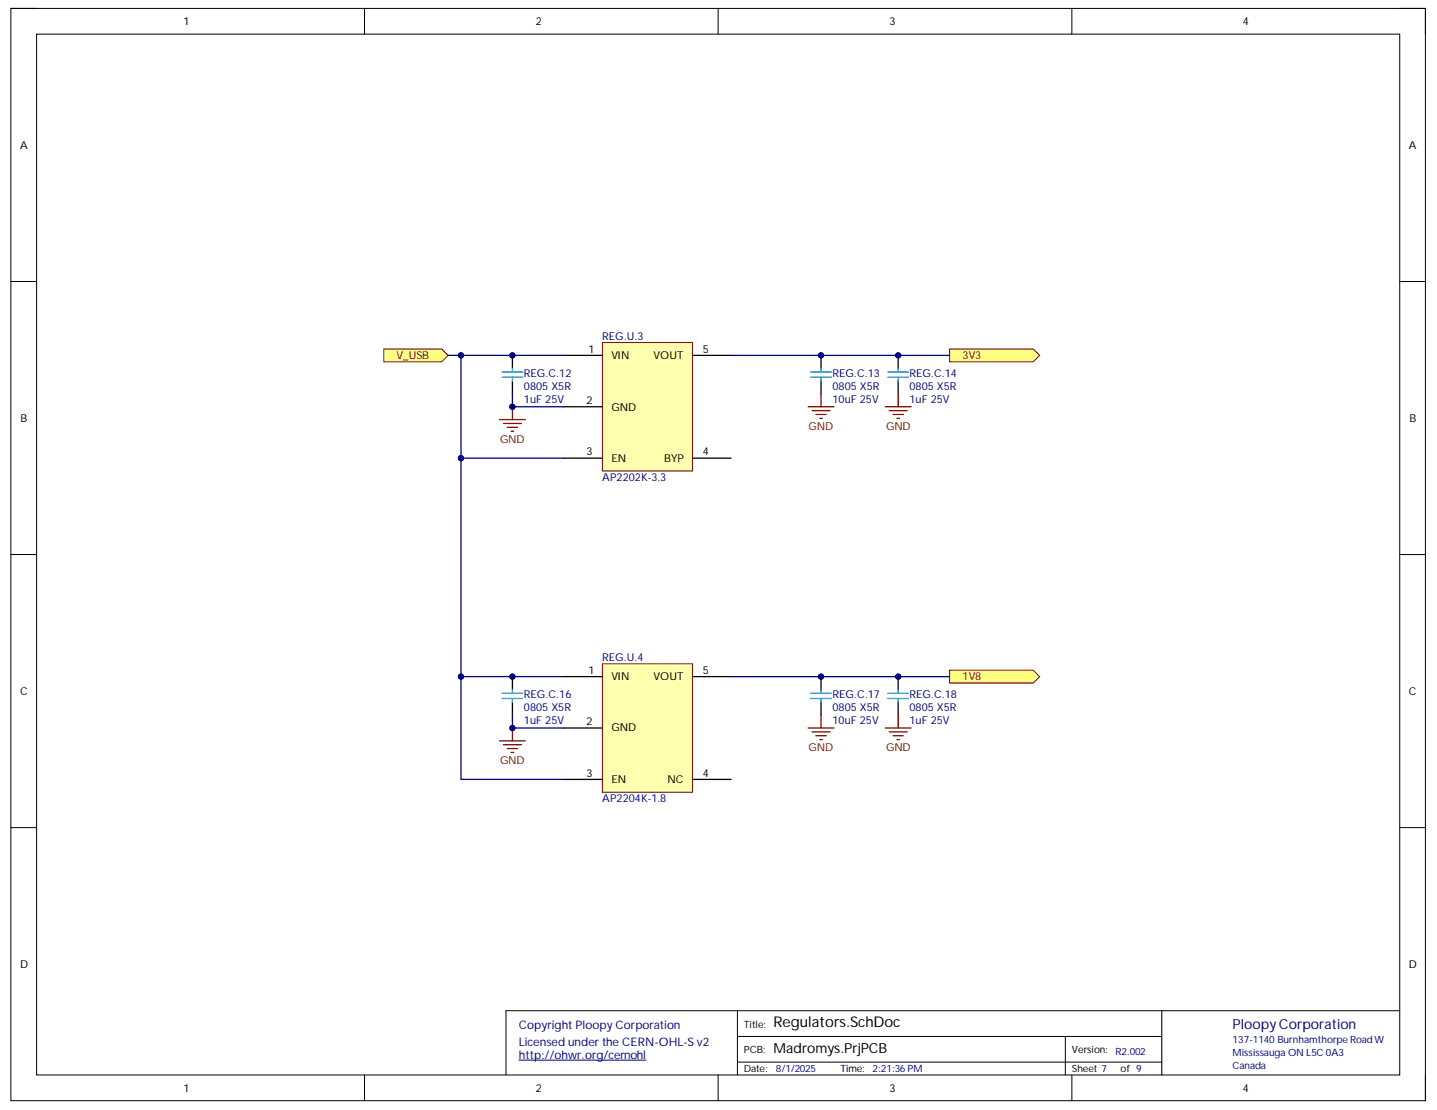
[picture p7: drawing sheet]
<svg xmlns="http://www.w3.org/2000/svg" width="279mm" height="216mm" viewBox="0 0 279 216" stroke-linecap="round" stroke-linejoin="round" font-family="sans-serif">
<path d="M2.1 1.6h275v212.5h-275z" fill="none" stroke="#000" stroke-width=".19"/>
<path d="M7.1 6.6h265.1v202.5h-265.1z" fill-rule="evenodd" fill="#fff"/>
<g fill="none" stroke="#000" stroke-width=".19">
<path d="M2.1 1.6h5M7.1 6.6h265.1v202.5h-265.1zM70.9 1.6v5M139.6 1.6v5M208.4 1.6v5M272.2 1.6h4.9v5M2.1 54.8h5M272.2 54.8h4.9M2.1 107.9h5M272.2 107.9h4.9M2.1 161h5M272.2 161h4.9"/>
<path d="M143.4 196.6v12.5M225.9 196.6v12.5M272.2 196.6h-173.8v12.5M70.9 209.1v5M139.6 209.1v5M143.4 201.6h82.5M143.4 206.6h82.5M207.1 201.6v7.5M208.4 209.1v5M277.1 209.1v5"/>
</g>
<path d="M100.9 206.2h24.7" fill="none" stroke="#000080" stroke-width=".19"/>
<path d="M99.6 79.1v2.5M157.1 79.1h5M157.9 79.9h3.5M159.6 76.6v2.5M97.1 81.6h5M97.9 82.4h3.5M98.6 83.1h2M99.4 83.9h.5M158.6 80.6h2M159.4 81.4h.5" fill="none" stroke="#800000" stroke-width=".25"/>
<circle cx="99.6" cy="79.1" r=".5" fill="#000080"/>
<circle cx="99.6" cy="79.1" r=".5" fill="none" stroke="#000080" stroke-width=".19"/>
<circle cx="99.6" cy="69.1" r=".5" fill="#000080"/>
<circle cx="99.6" cy="69.1" r=".5" fill="none" stroke="#000080" stroke-width=".19"/>
<path d="M99.6 69.1v2.5" fill="none" stroke="#000" stroke-width=".25"/>
<circle cx="99.6" cy="69.1" r=".5" fill="#000080"/>
<circle cx="99.6" cy="69.1" r=".5" fill="none" stroke="#000080" stroke-width=".19"/>
<path d="M99.6 74.1v2.5" fill="none" stroke="#000" stroke-width=".25"/>
<path d="M97.6 73.4h4M97.6 72.4h4M99.6 71.6v.8M99.6 73.4v.7" fill="none" stroke="#009cca" stroke-width=".25"/>
<path d="M74.6 67.9h11.3l1.2 1.2-1.2 1.3h-11.3z" fill-rule="evenodd" fill="#ffff80"/>
<path d="M74.6 67.9h11.3l1.2 1.2-1.2 1.3h-11.3z" fill="none" stroke="#800000" stroke-width=".19"/>
<path d="M184.6 67.9h16.3l1.2 1.2-1.2 1.3h-16.3z" fill-rule="evenodd" fill="#ffff80"/>
<path d="M184.6 67.9h16.3l1.2 1.2-1.2 1.3h-16.3z" fill="none" stroke="#800000" stroke-width=".19"/>
<circle cx="159.6" cy="69.1" r=".5" fill="#000080"/>
<circle cx="159.6" cy="69.1" r=".5" fill="none" stroke="#000080" stroke-width=".19"/>
<path d="M159.6 69.1v2.5" fill="none" stroke="#000" stroke-width=".25"/>
<circle cx="159.6" cy="69.1" r=".5" fill="#000080"/>
<circle cx="159.6" cy="69.1" r=".5" fill="none" stroke="#000080" stroke-width=".19"/>
<path d="M159.6 74.1v2.5" fill="none" stroke="#000" stroke-width=".25"/>
<path d="M157.6 73.4h4M157.6 72.4h4M159.6 71.6v.8M159.6 73.4v.7" fill="none" stroke="#009cca" stroke-width=".25"/>
<circle cx="174.6" cy="69.1" r=".5" fill="#000080"/>
<circle cx="174.6" cy="69.1" r=".5" fill="none" stroke="#000080" stroke-width=".19"/>
<path d="M174.6 69.1v2.5" fill="none" stroke="#000" stroke-width=".25"/>
<circle cx="174.6" cy="69.1" r=".5" fill="#000080"/>
<circle cx="174.6" cy="69.1" r=".5" fill="none" stroke="#000080" stroke-width=".19"/>
<path d="M174.6 74.1v2.5" fill="none" stroke="#000" stroke-width=".25"/>
<path d="M172.6 73.4h4M172.6 72.4h4M174.6 71.6v.8M174.6 73.4v.7" fill="none" stroke="#009cca" stroke-width=".25"/>
<path d="M172.1 79.1h5M172.9 79.9h3.5M174.6 76.6v2.5M173.6 80.6h2M174.4 81.4h.5" fill="none" stroke="#800000" stroke-width=".25"/>
<path d="M117.1 66.6h17.5v25h-17.5z" fill-rule="evenodd" fill="#ffffb0"/>
<path d="M117.1 66.6h17.5v25h-17.5z" fill="none" stroke="#800000" stroke-width=".19"/>
<path d="M109.6 69.1h7.5M109.6 79.1h7.5M134.6 69.1h7.5M109.6 89.1h7.5M134.6 89.1h7.5" fill="none" stroke="#000" stroke-width=".25"/>
<path d="M117.1 129.1h17.5v25h-17.5z" fill-rule="evenodd" fill="#ffffb0"/>
<path d="M117.1 129.1h17.5v25h-17.5z" fill="none" stroke="#800000" stroke-width=".19"/>
<path d="M109.6 131.6h7.5M134.6 131.6h7.5M109.6 141.6h7.5M109.6 151.6h7.5M134.6 151.6h7.5" fill="none" stroke="#000" stroke-width=".25"/>
<circle cx="159.6" cy="131.6" r=".5" fill="#000080"/>
<circle cx="159.6" cy="131.6" r=".5" fill="none" stroke="#000080" stroke-width=".19"/>
<path d="M159.6 131.6v2.5" fill="none" stroke="#000" stroke-width=".25"/>
<circle cx="159.6" cy="131.6" r=".5" fill="#000080"/>
<circle cx="159.6" cy="131.6" r=".5" fill="none" stroke="#000080" stroke-width=".19"/>
<path d="M159.6 136.6v2.5" fill="none" stroke="#000" stroke-width=".25"/>
<path d="M157.6 135.9h4M157.6 134.9h4M159.6 134.1v.8M159.6 135.9v.7" fill="none" stroke="#009cca" stroke-width=".25"/>
<path d="M97.1 144.1h5M97.9 144.9h3.5M98.6 145.6h2M99.4 146.3h.5M99.6 141.6v2.5" fill="none" stroke="#800000" stroke-width=".25"/>
<circle cx="99.6" cy="141.6" r=".5" fill="#000080"/>
<circle cx="99.6" cy="141.6" r=".5" fill="none" stroke="#000080" stroke-width=".19"/>
<path d="M159.6 139.1v2.5M157.1 141.6h5M157.9 142.4h3.5M158.6 143.1h2M159.4 143.8h.5" fill="none" stroke="#800000" stroke-width=".25"/>
<circle cx="99.6" cy="131.6" r=".5" fill="#000080"/>
<circle cx="99.6" cy="131.6" r=".5" fill="none" stroke="#000080" stroke-width=".19"/>
<path d="M99.6 131.6v2.5" fill="none" stroke="#000" stroke-width=".25"/>
<circle cx="99.6" cy="131.6" r=".5" fill="#000080"/>
<circle cx="99.6" cy="131.6" r=".5" fill="none" stroke="#000080" stroke-width=".19"/>
<path d="M99.6 136.6v2.5" fill="none" stroke="#000" stroke-width=".25"/>
<path d="M97.6 135.9h4M97.6 134.9h4M99.6 134.1v.8M99.6 135.9v.7" fill="none" stroke="#009cca" stroke-width=".25"/>
<path d="M184.6 130.4h16.3l1.2 1.2-1.2 1.3h-16.3z" fill-rule="evenodd" fill="#ffff80"/>
<path d="M184.6 130.4h16.3l1.2 1.2-1.2 1.3h-16.3z" fill="none" stroke="#800000" stroke-width=".19"/>
<path d="M99.6 76.6v2.5h10" fill="none" stroke="#000080" stroke-width=".25"/>
<circle cx="99.6" cy="79.1" r=".5" fill="#000080"/>
<circle cx="99.6" cy="79.1" r=".5" fill="none" stroke="#000080" stroke-width=".19"/>
<path d="M109.6 69.1h-20v20h20" fill="none" stroke="#000080" stroke-width=".25"/>
<circle cx="89.6" cy="89.1" r=".5" fill="#000080"/>
<circle cx="89.6" cy="89.1" r=".5" fill="none" stroke="#000080" stroke-width=".19"/>
<circle cx="89.6" cy="69.1" r=".5" fill="#000080"/>
<circle cx="89.6" cy="69.1" r=".5" fill="none" stroke="#000080" stroke-width=".19"/>
<path d="M87.1 69.1h2.5" fill="none" stroke="#000080" stroke-width=".25"/>
<circle cx="89.6" cy="69.1" r=".5" fill="#000080"/>
<circle cx="89.6" cy="69.1" r=".5" fill="none" stroke="#000080" stroke-width=".19"/>
<path d="M142.1 69.1h42.5M99.6 139.1v2.5h10" fill="none" stroke="#000080" stroke-width=".25"/>
<circle cx="99.6" cy="141.6" r=".5" fill="#000080"/>
<circle cx="99.6" cy="141.6" r=".5" fill="none" stroke="#000080" stroke-width=".19"/>
<path d="M89.6 89.1v42.5h20" fill="none" stroke="#000080" stroke-width=".25"/>
<circle cx="89.6" cy="131.6" r=".5" fill="#000080"/>
<circle cx="89.6" cy="131.6" r=".5" fill="none" stroke="#000080" stroke-width=".19"/>
<circle cx="89.6" cy="89.1" r=".5" fill="#000080"/>
<circle cx="89.6" cy="89.1" r=".5" fill="none" stroke="#000080" stroke-width=".19"/>
<path d="M89.6 131.6v20h20" fill="none" stroke="#000080" stroke-width=".25"/>
<circle cx="89.6" cy="131.6" r=".5" fill="#000080"/>
<circle cx="89.6" cy="131.6" r=".5" fill="none" stroke="#000080" stroke-width=".19"/>
<path d="M142.1 131.6h42.5" fill="none" stroke="#000080" stroke-width=".25"/>
<circle cx="174.6" cy="131.6" r=".5" fill="#000080"/>
<circle cx="174.6" cy="131.6" r=".5" fill="none" stroke="#000080" stroke-width=".19"/>
<path d="M174.6 131.6v2.5" fill="none" stroke="#000" stroke-width=".25"/>
<circle cx="174.6" cy="131.6" r=".5" fill="#000080"/>
<circle cx="174.6" cy="131.6" r=".5" fill="none" stroke="#000080" stroke-width=".19"/>
<path d="M174.6 136.6v2.5" fill="none" stroke="#000" stroke-width=".25"/>
<path d="M172.6 135.9h4M172.6 134.9h4M174.6 134.1v.8M174.6 135.9v.7" fill="none" stroke="#009cca" stroke-width=".25"/>
<path d="M174.6 139.1v2.5M172.1 141.6h5M172.9 142.4h3.5M173.6 143.1h2M174.4 143.9h.5" fill="none" stroke="#800000" stroke-width=".25"/>
<text font-size="2.9" x="150.4" y="199.8">Regulators.SchDoc</text>
<text font-size="2.7" fill="#000080" x="239.6" y="200">PloopyCorporation</text>
<text font-size="2.7" x="150.4" y="204.8">Madromys.PrjPCB</text>
<g font-size="2.3" fill="#000080">
<text x="100.9" y="200.2">Copyright Ploopy Corporation</text>
<text x="100.9" y="203.4">Licensed under the CERN-OHL-S v2</text>
<text x="100.9" y="206">http://ohwr.org/cernohl</text>
</g>
<g font-size="2.1">
<text x="35.7" y="4.8">1</text>
<text x="104.2" y="4.8">2</text>
<text x="173" y="4.8">3</text>
<text x="241.7" y="4.8">4</text>
<text x="3.9" y="28.9">A</text>
<text x="273.9" y="28.9">A</text>
<text x="114.4" y="68.6">1</text>
<text x="118.9" y="69.9">VIN</text>
<text x="127.1" y="69.9">VOUT</text>
<text x="136.7" y="68.6">5</text>
<text x="4" y="82.1">B</text>
<text x="114.1" y="78.6">2</text>
<text x="118.9" y="79.9">GND</text>
<text x="274.1" y="82.1">B</text>
<text x="114.1" y="88.6">3</text>
<text x="118.9" y="89.8">EN</text>
<text x="129.1" y="89.8">BYP</text>
<text x="136.7" y="88.6">4</text>
<text x="114.4" y="131">1</text>
<text x="136.7" y="131">5</text>
<text x="3.9" y="135.2">C</text>
<text x="118.9" y="132.3">VIN</text>
<text x="127.1" y="132.3">VOUT</text>
<text x="273.9" y="135.2">C</text>
<text x="114.1" y="141.1">2</text>
<text x="118.9" y="142.3">GND</text>
<text x="114.1" y="151.1">3</text>
<text x="118.9" y="152.3">EN</text>
<text x="129.8" y="152.3">NC</text>
<text x="136.7" y="151.1">4</text>
<text x="3.9" y="188.2">D</text>
<text x="273.9" y="188.2">D</text>
<text x="35.7" y="212.3">1</text>
<text x="104.2" y="212.3">2</text>
<text x="173" y="212.3">3</text>
<text x="241.7" y="212.3">4</text>
</g>
<g font-size="2.1" fill="#800000">
<text x="77.1" y="69.9">V_USB</text>
<text x="187.2" y="69.9">3V3</text>
<text x="157.2" y="83.6">GND</text>
<text x="172.3" y="83.6">GND</text>
<text x="97.2" y="86.1">GND</text>
<text x="187.2" y="132.3">1V8</text>
<text x="97.2" y="148.5">GND</text>
<text x="157.2" y="146.1">GND</text>
<text x="172.3" y="146.1">GND</text>
</g>
<g font-size="2.1" fill="#000080">
<text x="117.1" y="66.1">REG.U.3</text>
<text x="101.9" y="73.3">REG.C.12</text>
<text x="101.9" y="75.8">0805 X5R</text>
<text x="161.9" y="73.3">REG.C.13</text>
<text x="161.9" y="75.8">0805 X5R</text>
<text x="176.8" y="73.3">REG.C.14</text>
<text x="176.8" y="75.8">0805 X5R</text>
<text x="101.9" y="78.3">1uF 25V</text>
<text x="161.9" y="78.3">10uF 25V</text>
<text x="176.8" y="78.3">1uF 25V</text>
<text x="117.1" y="93.6">AP2202K-3.3</text>
<text x="117.1" y="128.6">REG.U.4</text>
<text x="101.9" y="135.9">REG.C.16</text>
<text x="161.9" y="135.9">REG.C.17</text>
<text x="176.8" y="135.9">REG.C.18</text>
<text x="101.9" y="140.8">1uF 25V</text>
<text x="101.9" y="138.3">0805 X5R</text>
<text x="161.9" y="140.8">10uF 25V</text>
<text x="161.9" y="138.3">0805 X5R</text>
<text x="176.8" y="140.8">1uF 25V</text>
<text x="176.8" y="138.3">0805 X5R</text>
<text x="117.1" y="156.1">AP2204K-1.8</text>
</g>
<g font-size="1.9">
<text x="144.6" y="199.9">Title:</text>
<text x="144.6" y="208.6">Date:</text>
<text x="144.6" y="204.9">PCB:</text>
<text x="163.4" y="208.6">Time:</text>
<text x="208.4" y="204.9">Version:</text>
<text x="208.4" y="208.6">Sheet 7</text>
<text x="217.9" y="208.6">of 9</text>
</g>
<g font-size="1.9" fill="#000080">
<text x="239.6" y="202.8">137-1140 Burnhamthorpe Road W</text>
<text x="150.9" y="208.6">8/1/2025</text>
<text x="169.7" y="208.6">2:21:36PM</text>
<text x="216.9" y="205.1">R2.002</text>
<text x="239.6" y="205.4">Mississauga ON L5C 0A3</text>
<text x="239.6" y="207.8">Canada</text>
</g>
</svg>
